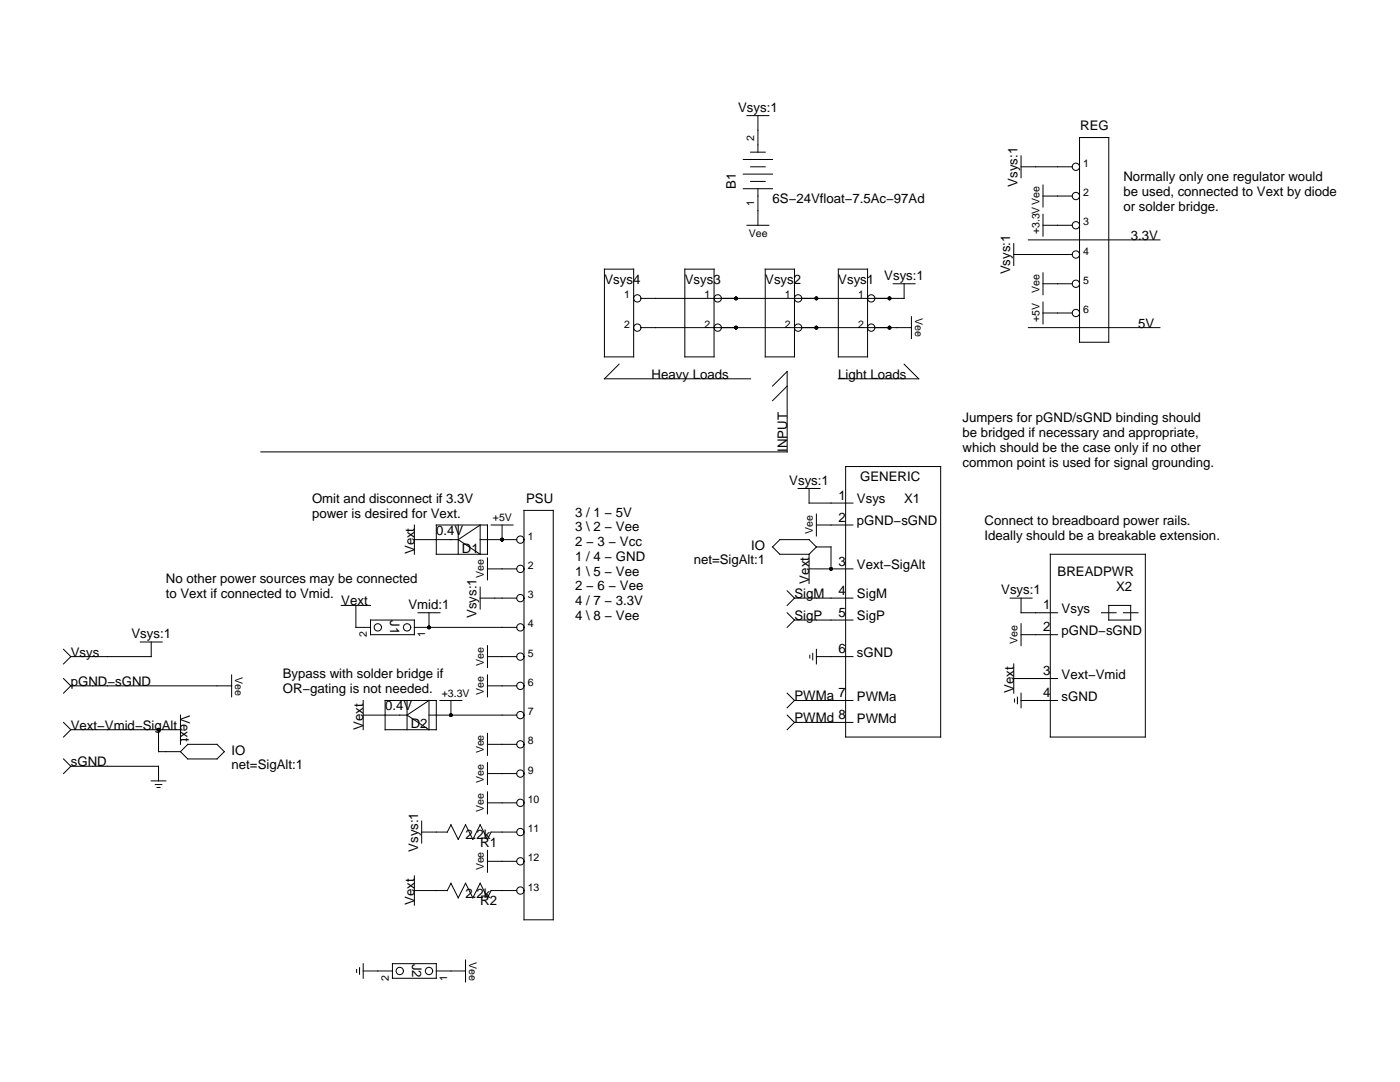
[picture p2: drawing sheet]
<svg xmlns="http://www.w3.org/2000/svg" width="279mm" height="216mm" viewBox="0 0 279 216" stroke-linecap="round" stroke-linejoin="round" font-family="sans-serif">
<g fill="none" stroke="#000" stroke-width=".2">
<path d="M148.3 37.7h5.9M148.3 34.7h5.9M148.3 31.8h5.9M149.1 23.1h4.3M149.8 33.3h2.9M149.8 36.2h2.9M149.8 30.4h2.9M151.3 23.1v7.3M151.3 37.7v7.3M203.8 33.3h10.2M203.8 31.1v4.4M208.2 39.1h5.8"/>
<path d="M208.2 36.9v4.4M215.4 27.4h5.9v40.9h-5.9zM120.6 53.7h5.9v17.5h-5.9zM136.7 53.7h5.8v17.5h-5.8zM149.1 45h4.3M152.7 53.7h5.9v17.5h-5.9zM167.3 53.7h5.8v17.5h-5.8zM178.2 56.6h4.4M180.4 56.6v2.9h-52.5M202.3 48.6v4.4M202.3 50.8h11.7M205.2 47.9h26.3"/>
<path d="M208.2 56.6h5.8M208.2 42.8v4.3M208.2 54.4v4.4M208.2 45h5.8M123.5 72.7l-2.9 2.9h29.2M127.9 65.4h54M154.2 77l2.9-2.9v16.1h-105M157.1 77l-2.9 3M180.4 72.7l3 2.9h-16.1M181.9 63.2v4.4M205.2 65.4h26.3M208.2 60.3v4.3"/>
<path d="M208.2 62.5h5.8M159.3 97.5h4.4M161.5 97.5v2.9h8.7M168.8 93.1h18.9v54h-18.9zM82.7 107.7h8.7M82.7 104.8v5.8M87.1 104.8h10.2v5.8h-10.2zM91.4 107.7l4.4-2.9v5.8zM91.4 104.8v5.8M95.8 119.3h7.3M95.8 117.2v4.3M95.8 107.7h7.3"/>
<path d="M97.3 111.3v4.4M97.3 113.5h5.8M98 104.8h4.4M100.2 104.8v2.9M104.6 101.8h5.8v81.7h-5.8zM157.1 117.9l1.5 1.4M158.6 119.3h11.6M158.6 119.3l-1.5 1.5M161.5 113.5h8.7M161.5 110.6v5.8M162.9 104.8h7.3M162.9 109.1l-1.4-1.4h-5.9l-1.4 1.4 1.4 1.5h5.9"/>
<path d="M162.9 102.6v4.3M162.9 109.1h2.9v4.4M162.9 109.1l-1.4 1.5M201.6 119.3h4.4M203.8 119.3v3h7.3M209.6 110.6h19v36.5h-19zM12.7 129.6l1.4 1.4M12.7 135.4l1.4 1.5M14.1 131l-1.4 1.5M14.1 136.9h32.1M14.1 136.9l-1.4 1.4M28 128.1h4.4"/>
<path d="M30.2 128.1v2.9h-16.1M46.2 134.7v4.3M68.1 120.8h5.8M71 120.8v4.4h2.9M72.5 139.8v5.8M73.9 123.7h8.8v2.9h-8.8zM76.9 139.8h10.2v5.8h-10.2zM81.2 139.8v5.8M82.7 125.2h20.4M83.4 122.3h4.4M85.6 122.3v2.9M87.8 139.8h4.4"/>
<path d="M90 139.8v2.9M97.3 131h5.8M97.3 136.9h5.8M97.3 128.8v4.4M97.3 134.7v4.3M157.1 122.3l1.5 1.4M157.1 138.3l1.5 1.5M158.6 123.7h11.6M158.6 139.8h11.6M158.6 123.7l-1.5 1.5M158.6 139.8l-1.5 1.4M161.6 130.7v.6"/>
<path d="M162.2 130.4v1.3M162.9 131h7.3M162.9 129.6v2.9M202.3 135.4h8.8M202.3 132.5v5.8M202.5 139.5v.6M203 139.1v1.3M203.8 139.8h7.3M203.8 126.6h7.3M203.8 124.5v4.3M203.8 138.3v2.9M219.8 122.3h2.9"/>
<path d="M221.3 120.8h4.4v2.9h-4.4zM224.2 122.3h2.9M12.7 144.1l1.4 1.5M12.7 151.4l1.4 1.5M14.1 145.6h21.9M14.1 145.6l-1.4 1.5M14.1 152.9h17.5v2.9M14.1 152.9l-1.4 1.5M30.2 155.8h2.9M31 156.5h1.3M31.3 157.1h.6M31.6 145.6v4.4h4.4"/>
<path d="M36 142.7v5.8M37.5 148.5h5.8l1.5 1.5-1.5 1.4h-5.8l-1.5-1.4zM72.5 142.7h8.7M81.2 142.7l4.4-2.9v5.8zM85.6 142.7h17.5M97.3 146.3v4.4M97.3 152.2v4.3M97.3 158v4.4M97.3 148.5h5.8M97.3 154.4h5.8M157.1 142.7l1.5 1.4M158.6 144.1h11.6"/>
<path d="M158.6 144.1l-1.5 1.5M82.7 174.8v5.8M82.7 177.7h6.6M84.2 166h5.1M84.2 163.8v4.4M89.3 166l.7-1.4 1.4 2.9 1.5-2.9 1.5 2.9 1.4-2.9 1.5 2.9 .7-1.5h5.1M89.3 177.7l.7-1.5 1.4 3 1.5-3 1.5 3 1.4-3 1.5 3 .7-1.5h5.1M97.3 169.7v4.4M97.3 160.2h5.8M97.3 171.9h5.8M71.2 193.5v.5M71.8 193.1v1.3"/>
<path d="M72.5 192.3v2.9M72.5 193.7h5.8M78.3 192.3h8.8v2.9h-8.8zM87.1 193.7h5.8M92.9 191.6v4.3"/>
<circle cx="214.7" cy="39.1" r=".73"/>
<circle cx="214.7" cy="33.3" r=".73"/>
<circle cx="127.2" cy="59.5" r=".73"/>
<circle cx="143.2" cy="59.5" r=".73"/>
<circle cx="159.3" cy="59.5" r=".73"/>
<circle cx="173.9" cy="59.5" r=".73"/>
<circle cx="214.7" cy="50.8" r=".73"/>
<circle cx="214.7" cy="56.6" r=".73"/>
<circle cx="214.7" cy="45" r=".73"/>
<circle cx="127.2" cy="65.4" r=".73"/>
<circle cx="143.2" cy="65.4" r=".73"/>
<circle cx="159.3" cy="65.4" r=".73"/>
<circle cx="173.9" cy="65.4" r=".73"/>
<circle cx="214.7" cy="62.5" r=".73"/>
<circle cx="103.8" cy="119.3" r=".73"/>
<circle cx="103.8" cy="107.7" r=".73"/>
<circle cx="103.8" cy="113.5" r=".73"/>
<circle cx="75.4" cy="125.2" r=".73"/>
<circle cx="81.2" cy="125.2" r=".73"/>
<circle cx="103.8" cy="131" r=".73"/>
<circle cx="103.8" cy="136.9" r=".73"/>
<circle cx="103.8" cy="125.2" r=".73"/>
<circle cx="103.8" cy="154.4" r=".73"/>
<circle cx="103.8" cy="142.7" r=".73"/>
<circle cx="103.8" cy="148.5" r=".73"/>
<circle cx="103.8" cy="166" r=".73"/>
<circle cx="103.8" cy="160.2" r=".73"/>
<circle cx="103.8" cy="171.9" r=".73"/>
<circle cx="103.8" cy="177.7" r=".73"/>
<circle cx="79.8" cy="193.7" r=".73"/>
<circle cx="85.6" cy="193.7" r=".73"/>
</g>
<g fill="#000">
<circle cx="146.9" cy="59.5" r=".36"/>
<circle cx="162.9" cy="59.5" r=".36"/>
<circle cx="177.5" cy="59.5" r=".36"/>
<circle cx="146.9" cy="65.4" r=".36"/>
<circle cx="162.9" cy="65.4" r=".36"/>
<circle cx="177.5" cy="65.4" r=".36"/>
<circle cx="100.2" cy="107.7" r=".36"/>
<circle cx="165.8" cy="113.5" r=".36"/>
<circle cx="85.6" cy="125.2" r=".36"/>
<circle cx="31.6" cy="145.6" r=".36"/>
<circle cx="90" cy="142.7" r=".36"/>
</g>
<g font-size="2.6">
<text x="147.3" y="22.3">Vsys:1</text>
<text x="215.6" y="26">REG</text>
<text x="146.9" y="37.7" transform="rotate(-90 146.9 37.7)">B1</text>
<text x="154.2" y="40.6">6S−24Vfloat−7.5Ac−97Ad</text>
<text x="203" y="37.2" transform="rotate(-90 203 37.2)">Vsys:1</text>
<text x="224.2" y="36.1">Normally only one regulator would</text>
<text x="224.2" y="39.1">be used, connected to Vext by diode</text>
<text x="224.2" y="42">or solder bridge.</text>
<text x="225.7" y="47.9">3.3V</text>
<text x="120.6" y="56.6">Vsys4</text>
<text x="136.7" y="56.6">Vsys3</text>
<text x="152.7" y="56.6">Vsys2</text>
<text x="167.3" y="56.6">Vsys1</text>
<text x="176.5" y="55.9">Vsys:1</text>
<text x="201.6" y="54.7" transform="rotate(-90 201.6 54.7)">Vsys:1</text>
<text x="227.1" y="65.4">5V</text>
<text x="130.1" y="75.6">Heavy Loads</text>
<text x="167.3" y="75.6">Light Loads</text>
<text x="192.1" y="84.2">Jumpers for pGND/sGND binding should</text>
<text x="192.1" y="87.2">be bridged if necessary and appropriate,</text>
<text x="157.1" y="90.2" transform="rotate(-90 157.1 90.2)">INPUT</text>
<text x="192.1" y="90.1">which should be the case only if no other</text>
<text x="192.1" y="93.1">common point is used for signal grounding.</text>
<text x="62.3" y="100.4">Omit and disconnect if 3.3V</text>
<text x="105" y="100.4">PSU</text>
<text x="157.5" y="96.7">Vsys:1</text>
<text x="167.4" y="99.7">1</text>
<text x="171" y="100.5">Vsys</text>
<text x="171.7" y="96">GENERIC</text>
<text x="180.4" y="100.4">X1</text>
<text x="62.3" y="103.3">power is desired for Vext.</text>
<text x="87.1" y="106.7">0.4V</text>
<text x="114.8" y="103.1">3 / 1 − 5V</text>
<text x="114.8" y="106">3 \ 2 − Vee</text>
<text x="167.4" y="104.1">2</text>
<text x="171" y="104.8">pGND−sGND</text>
<text x="196.5" y="104.7">Connect to breadboard power rails.</text>
<text x="196.5" y="107.7">Ideally should be a breakable extension.</text>
<text x="82.7" y="110.6" transform="rotate(-90 82.7 110.6)">Vext</text>
<text x="92.2" y="110.3">D1</text>
<text x="114.8" y="109">2 − 3 − Vcc</text>
<text x="114.8" y="111.9">1 / 4 − GND</text>
<text x="138.4" y="112.6">net=SigAlt:1</text>
<text x="149.9" y="109.8">IO</text>
<text x="167.4" y="112.9">3</text>
<text x="171" y="113.6">Vext−SigAlt</text>
<text x="33.1" y="116.4">No other power sources may be connected</text>
<text x="33.1" y="119.3">to Vext if connected to Vmid.</text>
<text x="114.8" y="114.9">1 \ 5 − Vee</text>
<text x="114.8" y="117.8">2 − 6 − Vee</text>
<text x="158.6" y="119.3">SigM</text>
<text x="161.5" y="116.4" transform="rotate(-90 161.5 116.4)">Vext</text>
<text x="167.4" y="118.7">4</text>
<text x="171" y="119.4">SigM</text>
<text x="199.8" y="118.6">Vsys:1</text>
<text x="211.1" y="115">BREADPWR</text>
<text x="222.7" y="117.9">X2</text>
<text x="68.1" y="120.8">Vext</text>
<text x="77.9" y="123.7" transform="rotate(90 77.9 123.7)">J1</text>
<text x="81.5" y="121.5">Vmid:1</text>
<text x="95.1" y="123.3" transform="rotate(-90 95.1 123.3)">Vsys:1</text>
<text x="114.8" y="120.8">4 / 7 − 3.3V</text>
<text x="114.8" y="123.7">4 \ 8 − Vee</text>
<text x="158.6" y="123.7">SigP</text>
<text x="167.4" y="123.1">5</text>
<text x="171" y="123.8">SigP</text>
<text x="208.2" y="121.6">1</text>
<text x="208.2" y="126">2</text>
<text x="211.9" y="122.3">Vsys</text>
<text x="14.1" y="131">Vsys</text>
<text x="26.2" y="127.4">Vsys:1</text>
<text x="167.4" y="130.4">6</text>
<text x="171" y="131.1">sGND</text>
<text x="211.9" y="126.7">pGND−sGND</text>
<text x="14.1" y="136.9">pGND−sGND</text>
<text x="56.4" y="135.4">Bypass with solder bridge if</text>
<text x="208.2" y="134.7">3</text>
<text x="211.9" y="135.5">Vext−Vmid</text>
<text x="36" y="142.7" transform="rotate(90 36 142.7)">Vext</text>
<text x="56.4" y="138.3">OR−gating is not needed.</text>
<text x="76.9" y="141.7">0.4V</text>
<text x="158.6" y="139.8">PWMa 7</text>
<text x="171" y="139.8">PWMa</text>
<text x="202.3" y="138.3" transform="rotate(-90 202.3 138.3)">Vext</text>
<text x="208.2" y="139.1">4</text>
<text x="211.9" y="139.8">sGND</text>
<text x="14.1" y="145.6">Vext−Vmid−SigAlt</text>
<text x="72.5" y="145.6" transform="rotate(-90 72.5 145.6)">Vext</text>
<text x="82" y="145.3">D2</text>
<text x="158.6" y="144.1">PWMd 8</text>
<text x="171" y="144.2">PWMd</text>
<text x="14.1" y="152.9">sGND</text>
<text x="46.2" y="153.4">net=SigAlt:1</text>
<text x="46.2" y="150.7">IO</text>
<text x="92.9" y="167.5">2.2k</text>
<text x="83.4" y="170" transform="rotate(-90 83.4 170)">Vsys:1</text>
<text x="95.8" y="168.9">R1</text>
<text x="92.9" y="179.2">2.2k</text>
<text x="82.7" y="180.6" transform="rotate(-90 82.7 180.6)">Vext</text>
<text x="95.8" y="180.6">R2</text>
<text x="82.2" y="192.3" transform="rotate(90 82.2 192.3)">J2</text>
</g>
<g font-size="2.1">
<text x="150.5" y="28.2" transform="rotate(-90 150.5 28.2)">2</text>
<text x="216.2" y="33.3">1</text>
<text x="150.5" y="41" transform="rotate(-90 150.5 41)">1</text>
<text x="216.2" y="39.1">2</text>
<text x="149.4" y="47.2">Vee</text>
<text x="207.4" y="46.8" transform="rotate(-90 207.4 46.8)">+3.3VVee</text>
<text x="216.2" y="45">3</text>
<text x="216.2" y="50.8">4</text>
<text x="124.6" y="59.5">1</text>
<text x="140.6" y="59.5">1</text>
<text x="156.7" y="59.5">1</text>
<text x="171.2" y="59.5">1</text>
<text x="207.4" y="58.4" transform="rotate(-90 207.4 58.4)">Vee</text>
<text x="216.2" y="56.6">5</text>
<text x="124.6" y="65.4">2</text>
<text x="140.6" y="65.4">2</text>
<text x="156.7" y="65.4">2</text>
<text x="171.2" y="65.4">2</text>
<text x="182.6" y="63.4" transform="rotate(90 182.6 63.4)">Vee</text>
<text x="207.4" y="64.3" transform="rotate(-90 207.4 64.3)">+5V</text>
<text x="216.2" y="62.5">6</text>
<text x="98.4" y="104">+5V</text>
<text x="105.3" y="107.7">1</text>
<text x="162.2" y="106.6" transform="rotate(-90 162.2 106.6)">Vee</text>
<text x="105.3" y="113.5">2</text>
<text x="96.6" y="115.3" transform="rotate(-90 96.6 115.3)">Vee</text>
<text x="105.3" y="119.3">3</text>
<text x="105.3" y="125.2">4</text>
<text x="73.2" y="127.1" transform="rotate(-90 73.2 127.1)">2</text>
<text x="84.9" y="127.1" transform="rotate(-90 84.9 127.1)">1</text>
<text x="105.3" y="131">5</text>
<text x="203" y="128.5" transform="rotate(-90 203 128.5)">Vee</text>
<text x="47" y="135" transform="rotate(90 47 135)">Vee</text>
<text x="96.6" y="132.8" transform="rotate(-90 96.6 132.8)">Vee</text>
<text x="105.3" y="136.9">6</text>
<text x="88.2" y="139">+3.3V</text>
<text x="96.6" y="138.7" transform="rotate(-90 96.6 138.7)">Vee</text>
<text x="105.3" y="142.7">7</text>
<text x="105.3" y="148.5">8</text>
<text x="96.6" y="150.3" transform="rotate(-90 96.6 150.3)">Vee</text>
<text x="105.3" y="154.4">9</text>
<text x="96.6" y="156.2" transform="rotate(-90 96.6 156.2)">Vee</text>
<text x="105.3" y="160.2">10</text>
<text x="96.6" y="162" transform="rotate(-90 96.6 162)">Vee</text>
<text x="105.3" y="166">11</text>
<text x="96.6" y="173.7" transform="rotate(-90 96.6 173.7)">Vee</text>
<text x="105.3" y="171.9">12</text>
<text x="105.3" y="177.7">13</text>
<text x="93.6" y="191.9" transform="rotate(90 93.6 191.9)">Vee</text>
<text x="77.6" y="195.6" transform="rotate(-90 77.6 195.6)">2</text>
<text x="89.3" y="195.6" transform="rotate(-90 89.3 195.6)">1</text>
</g>
</svg>
